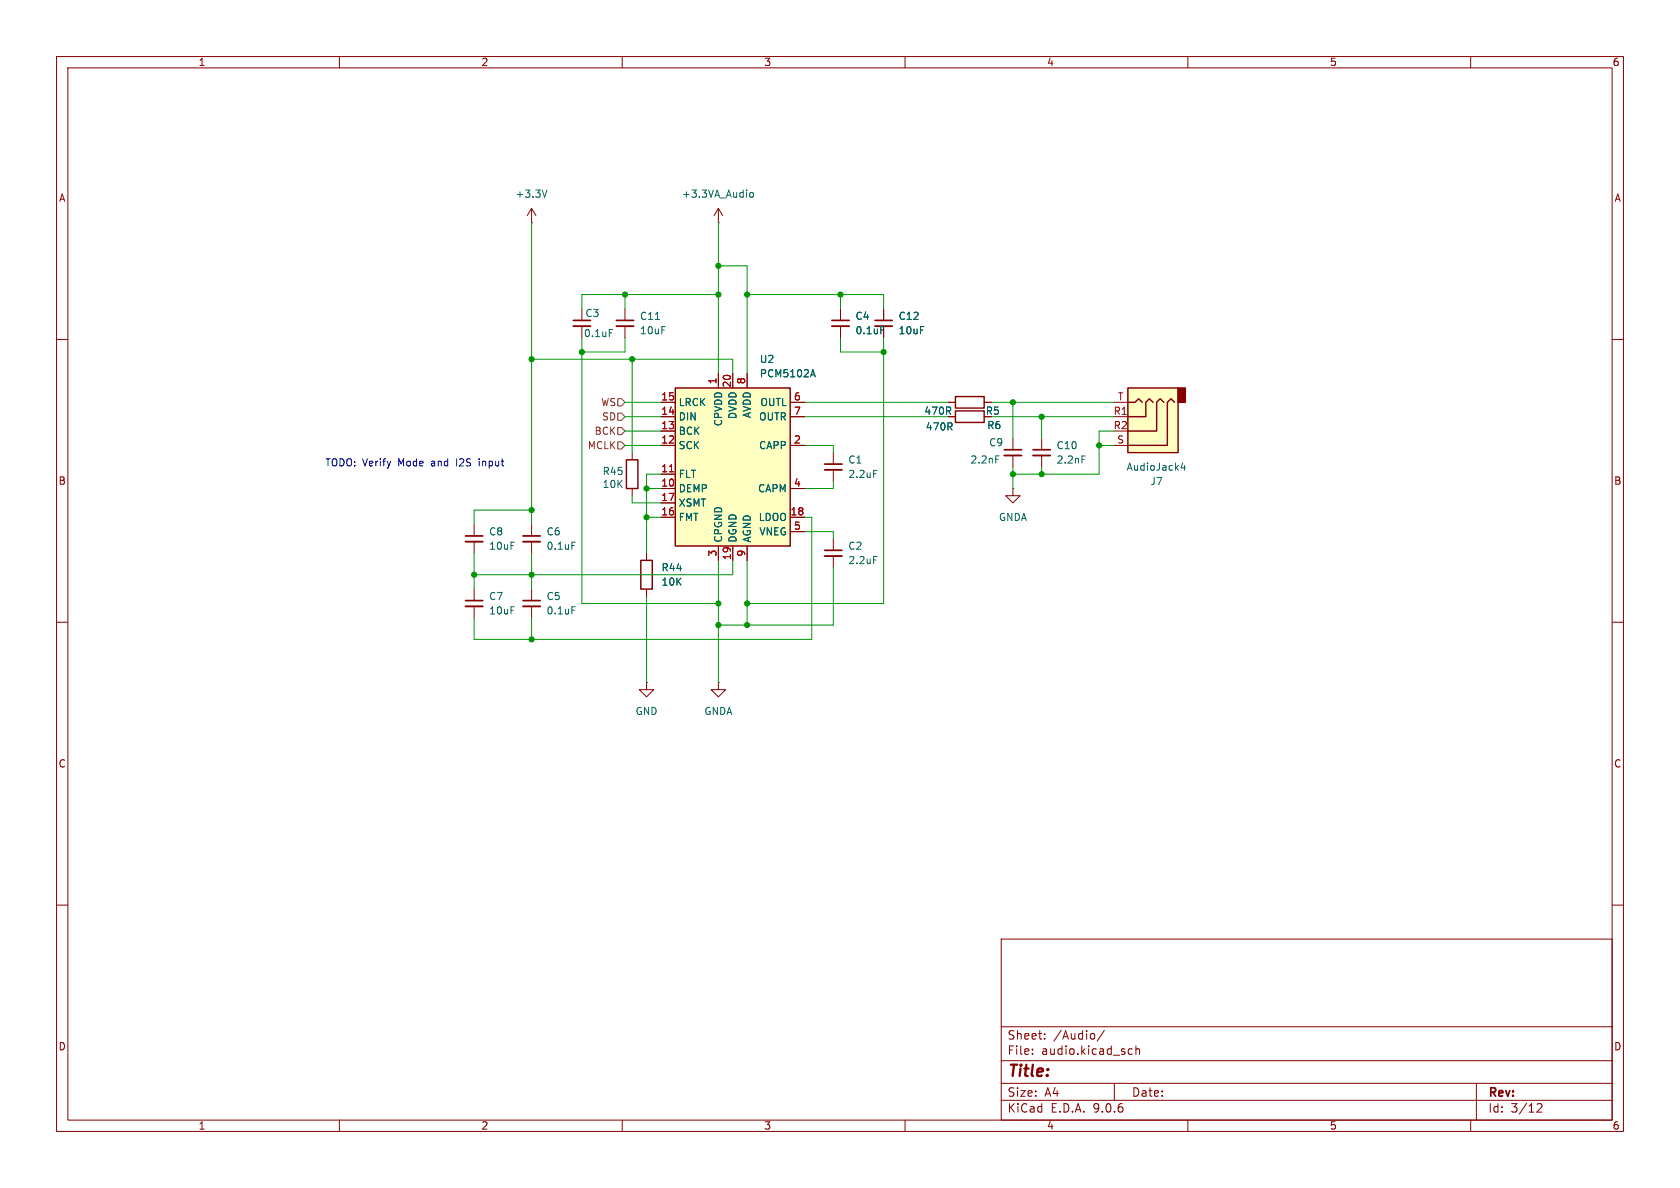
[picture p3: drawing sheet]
(kicad_sch
 (version 20250114)
 (generator "eeschema")
 (generator_version "9.0")
 (paper "A4")
 (lib_symbols
  (symbol "Audio:PCM5102A" (exclude_from_sim no) (in_bom yes) (on_board yes)
   (property "Reference" "U" (at -10.16 13.97 0) (effects (font (size 1.27 1.27)) (justify left)))
   (property "Value" "PCM5102A" (at 3.81 13.97 0) (effects (font (size 1.27 1.27)) (justify left)))
   (property "Footprint" "Package_SO:TSSOP-20_4.4x6.5mm_P0.65mm" (at 25.4 -16.51 0) (effects (font (size 1.27 1.27)) (hide yes)))
   (property "Datasheet" "https://www.ti.com/lit/ds/symlink/pcm5102a.pdf" (at 0 0 0) (effects (font (size 1.27 1.27)) (hide yes)))
   (property "Description" "2.1 VRMS, 112dB Audio Stereo DAC with PLL and 32-bit, 384kHz PCM Interface, TSSOP-20" (at 0 0 0) (effects (font (size 1.27 1.27)) (hide yes)))
   (symbol "PCM5102A_0_1"
    (rectangle (start -10.16 12.7) (end 10.16 -15.24) (stroke (width 0.254) (type default)) (fill (type background))))
   (symbol "PCM5102A_1_1"
    (pin input line (at -12.7 10.16 0) (length 2.54) (name "LRCK" (effects (font (size 1.27 1.27)))) (number "15" (effects (font (size 1.27 1.27)))))
    (pin input line (at -12.7 7.62 0) (length 2.54) (name "DIN" (effects (font (size 1.27 1.27)))) (number "14" (effects (font (size 1.27 1.27)))))
    (pin input line (at -12.7 5.08 0) (length 2.54) (name "BCK" (effects (font (size 1.27 1.27)))) (number "13" (effects (font (size 1.27 1.27)))))
    (pin input line (at -12.7 2.54 0) (length 2.54) (name "SCK" (effects (font (size 1.27 1.27)))) (number "12" (effects (font (size 1.27 1.27)))))
    (pin input line (at -12.7 -2.54 0) (length 2.54) (name "FLT" (effects (font (size 1.27 1.27)))) (number "11" (effects (font (size 1.27 1.27)))))
    (pin input line (at -12.7 -5.08 0) (length 2.54) (name "DEMP" (effects (font (size 1.27 1.27)))) (number "10" (effects (font (size 1.27 1.27)))))
    (pin input line (at -12.7 -7.62 0) (length 2.54) (name "XSMT" (effects (font (size 1.27 1.27)))) (number "17" (effects (font (size 1.27 1.27)))))
    (pin input line (at -12.7 -10.16 0) (length 2.54) (name "FMT" (effects (font (size 1.27 1.27)))) (number "16" (effects (font (size 1.27 1.27)))))
    (pin passive line (at -2.54 15.24 270) (length 2.54) (name "CPVDD" (effects (font (size 1.27 1.27)))) (number "1" (effects (font (size 1.27 1.27)))))
    (pin power_in line (at -2.54 -17.78 90) (length 2.54) (name "CPGND" (effects (font (size 1.27 1.27)))) (number "3" (effects (font (size 1.27 1.27)))))
    (pin power_in line (at 0 15.24 270) (length 2.54) (name "DVDD" (effects (font (size 1.27 1.27)))) (number "20" (effects (font (size 1.27 1.27)))))
    (pin power_in line (at 0 -17.78 90) (length 2.54) (name "DGND" (effects (font (size 1.27 1.27)))) (number "19" (effects (font (size 1.27 1.27)))))
    (pin power_in line (at 2.54 15.24 270) (length 2.54) (name "AVDD" (effects (font (size 1.27 1.27)))) (number "8" (effects (font (size 1.27 1.27)))))
    (pin power_in line (at 2.54 -17.78 90) (length 2.54) (name "AGND" (effects (font (size 1.27 1.27)))) (number "9" (effects (font (size 1.27 1.27)))))
    (pin output line (at 12.7 10.16 180) (length 2.54) (name "OUTL" (effects (font (size 1.27 1.27)))) (number "6" (effects (font (size 1.27 1.27)))))
    (pin output line (at 12.7 7.62 180) (length 2.54) (name "OUTR" (effects (font (size 1.27 1.27)))) (number "7" (effects (font (size 1.27 1.27)))))
    (pin passive line (at 12.7 2.54 180) (length 2.54) (name "CAPP" (effects (font (size 1.27 1.27)))) (number "2" (effects (font (size 1.27 1.27)))))
    (pin passive line (at 12.7 -5.08 180) (length 2.54) (name "CAPM" (effects (font (size 1.27 1.27)))) (number "4" (effects (font (size 1.27 1.27)))))
    (pin passive line (at 12.7 -10.16 180) (length 2.54) (name "LDOO" (effects (font (size 1.27 1.27)))) (number "18" (effects (font (size 1.27 1.27)))))
    (pin passive line (at 12.7 -12.7 180) (length 2.54) (name "VNEG" (effects (font (size 1.27 1.27)))) (number "5" (effects (font (size 1.27 1.27))))))
   (embedded_fonts no))
  (symbol "Connector_Audio:AudioJack4" (exclude_from_sim no) (in_bom yes) (on_board yes)
   (property "Reference" "J" (at 0 8.89 0) (effects (font (size 1.27 1.27))))
   (property "Value" "AudioJack4" (at 0 6.35 0) (effects (font (size 1.27 1.27))))
   (property "Footprint" "" (at 0 0 0) (effects (font (size 1.27 1.27)) (hide yes)))
   (property "Datasheet" "~" (at 0 0 0) (effects (font (size 1.27 1.27)) (hide yes)))
   (property "Description" "Audio Jack, 4 Poles (TRRS)" (at 0 0 0) (effects (font (size 1.27 1.27)) (hide yes)))
   (symbol "AudioJack4_0_1"
    (rectangle (start -6.35 -5.08) (end -7.62 -7.62) (stroke (width 0.254) (type default)) (fill (type outline)))
    (polyline (pts (xy -5.715 -5.08) (xy -5.08 -5.715) (xy -4.445 -5.08) (xy -4.445 2.54) (xy 2.54 2.54)) (stroke (width 0.254) (type default)) (fill (type none)))
    (polyline (pts (xy -1.905 -5.08) (xy -1.27 -5.715) (xy -0.635 -5.08) (xy -0.635 -2.54) (xy 2.54 -2.54)) (stroke (width 0.254) (type default)) (fill (type none)))
    (polyline (pts (xy 0 -5.08) (xy 0.635 -5.715) (xy 1.27 -5.08) (xy 2.54 -5.08)) (stroke (width 0.254) (type default)) (fill (type none)))
    (rectangle (start 2.54 3.81) (end -6.35 -7.62) (stroke (width 0.254) (type default)) (fill (type background)))
    (polyline (pts (xy 2.54 0) (xy -2.54 0) (xy -2.54 -5.08) (xy -3.175 -5.715) (xy -3.81 -5.08)) (stroke (width 0.254) (type default)) (fill (type none))))
   (symbol "AudioJack4_1_1"
    (pin passive line (at 5.08 2.54 180) (length 2.54) (name "~" (effects (font (size 1.27 1.27)))) (number "S" (effects (font (size 1.27 1.27)))))
    (pin passive line (at 5.08 0 180) (length 2.54) (name "~" (effects (font (size 1.27 1.27)))) (number "R2" (effects (font (size 1.27 1.27)))))
    (pin passive line (at 5.08 -2.54 180) (length 2.54) (name "~" (effects (font (size 1.27 1.27)))) (number "R1" (effects (font (size 1.27 1.27)))))
    (pin passive line (at 5.08 -5.08 180) (length 2.54) (name "~" (effects (font (size 1.27 1.27)))) (number "T" (effects (font (size 1.27 1.27))))))
   (embedded_fonts no))
  (symbol "Device:C_Small"
   (pin_numbers (hide yes))
   (pin_names
    (offset 0.254) (hide yes)) (exclude_from_sim no) (in_bom yes) (on_board yes)
   (property "Reference" "C" (at 0.254 1.778 0) (effects (font (size 1.27 1.27)) (justify left)))
   (property "Value" "C_Small" (at 0.254 -2.032 0) (effects (font (size 1.27 1.27)) (justify left)))
   (property "Footprint" "" (at 0 0 0) (effects (font (size 1.27 1.27)) (hide yes)))
   (property "Datasheet" "~" (at 0 0 0) (effects (font (size 1.27 1.27)) (hide yes)))
   (property "Description" "Unpolarized capacitor, small symbol" (at 0 0 0) (effects (font (size 1.27 1.27)) (hide yes)))
   (symbol "C_Small_0_1"
    (polyline (pts (xy -1.524 0.508) (xy 1.524 0.508)) (stroke (width 0.3048) (type default)) (fill (type none)))
    (polyline (pts (xy -1.524 -0.508) (xy 1.524 -0.508)) (stroke (width 0.3302) (type default)) (fill (type none))))
   (symbol "C_Small_1_1"
    (pin passive line (at 0 2.54 270) (length 2.032) (name "~" (effects (font (size 1.27 1.27)))) (number "1" (effects (font (size 1.27 1.27)))))
    (pin passive line (at 0 -2.54 90) (length 2.032) (name "~" (effects (font (size 1.27 1.27)))) (number "2" (effects (font (size 1.27 1.27))))))
   (embedded_fonts no))
  (symbol "Device:R"
   (pin_numbers (hide yes))
   (pin_names
    (offset 0)) (exclude_from_sim no) (in_bom yes) (on_board yes)
   (property "Reference" "R" (at 2.032 0 90) (effects (font (size 1.27 1.27))))
   (property "Value" "R" (at 0 0 90) (effects (font (size 1.27 1.27))))
   (property "Footprint" "" (at -1.778 0 90) (effects (font (size 1.27 1.27)) (hide yes)))
   (property "Datasheet" "~" (at 0 0 0) (effects (font (size 1.27 1.27)) (hide yes)))
   (property "Description" "Resistor" (at 0 0 0) (effects (font (size 1.27 1.27)) (hide yes)))
   (symbol "R_0_1"
    (rectangle (start -1.016 -2.54) (end 1.016 2.54) (stroke (width 0.254) (type default)) (fill (type none))))
   (symbol "R_1_1"
    (pin passive line (at 0 3.81 270) (length 1.27) (name "~" (effects (font (size 1.27 1.27)))) (number "1" (effects (font (size 1.27 1.27)))))
    (pin passive line (at 0 -3.81 90) (length 1.27) (name "~" (effects (font (size 1.27 1.27)))) (number "2" (effects (font (size 1.27 1.27))))))
   (embedded_fonts no))
  (symbol "power:+3.3V"
   (power)
   (pin_numbers (hide yes))
   (pin_names
    (offset 0) (hide yes)) (exclude_from_sim no) (in_bom yes) (on_board yes)
   (property "Reference" "#PWR" (at 0 -3.81 0) (effects (font (size 1.27 1.27)) (hide yes)))
   (property "Value" "+3.3V" (at 0 3.556 0) (effects (font (size 1.27 1.27))))
   (property "Footprint" "" (at 0 0 0) (effects (font (size 1.27 1.27)) (hide yes)))
   (property "Datasheet" "" (at 0 0 0) (effects (font (size 1.27 1.27)) (hide yes)))
   (property "Description" "Power symbol creates a global label with name \"+3.3V\"" (at 0 0 0) (effects (font (size 1.27 1.27)) (hide yes)))
   (symbol "+3.3V_0_1"
    (polyline (pts (xy -0.762 1.27) (xy 0 2.54)) (stroke (width 0) (type default)) (fill (type none)))
    (polyline (pts (xy 0 2.54) (xy 0.762 1.27)) (stroke (width 0) (type default)) (fill (type none)))
    (polyline (pts (xy 0 0) (xy 0 2.54)) (stroke (width 0) (type default)) (fill (type none))))
   (symbol "+3.3V_1_1"
    (pin power_in line (at 0 0 90) (length 0) (name "~" (effects (font (size 1.27 1.27)))) (number "1" (effects (font (size 1.27 1.27))))))
   (embedded_fonts no))
  (symbol "power:+3.3VA"
   (power)
   (pin_numbers (hide yes))
   (pin_names
    (offset 0) (hide yes)) (exclude_from_sim no) (in_bom yes) (on_board yes)
   (property "Reference" "#PWR" (at 0 -3.81 0) (effects (font (size 1.27 1.27)) (hide yes)))
   (property "Value" "+3.3VA" (at 0 3.556 0) (effects (font (size 1.27 1.27))))
   (property "Footprint" "" (at 0 0 0) (effects (font (size 1.27 1.27)) (hide yes)))
   (property "Datasheet" "" (at 0 0 0) (effects (font (size 1.27 1.27)) (hide yes)))
   (property "Description" "Power symbol creates a global label with name \"+3.3VA\"" (at 0 0 0) (effects (font (size 1.27 1.27)) (hide yes)))
   (symbol "+3.3VA_0_1"
    (polyline (pts (xy -0.762 1.27) (xy 0 2.54)) (stroke (width 0) (type default)) (fill (type none)))
    (polyline (pts (xy 0 2.54) (xy 0.762 1.27)) (stroke (width 0) (type default)) (fill (type none)))
    (polyline (pts (xy 0 0) (xy 0 2.54)) (stroke (width 0) (type default)) (fill (type none))))
   (symbol "+3.3VA_1_1"
    (pin power_in line (at 0 0 90) (length 0) (name "~" (effects (font (size 1.27 1.27)))) (number "1" (effects (font (size 1.27 1.27))))))
   (embedded_fonts no))
  (symbol "power:GND"
   (power)
   (pin_numbers (hide yes))
   (pin_names
    (offset 0) (hide yes)) (exclude_from_sim no) (in_bom yes) (on_board yes)
   (property "Reference" "#PWR" (at 0 -6.35 0) (effects (font (size 1.27 1.27)) (hide yes)))
   (property "Value" "GND" (at 0 -3.81 0) (effects (font (size 1.27 1.27))))
   (property "Footprint" "" (at 0 0 0) (effects (font (size 1.27 1.27)) (hide yes)))
   (property "Datasheet" "" (at 0 0 0) (effects (font (size 1.27 1.27)) (hide yes)))
   (property "Description" "Power symbol creates a global label with name \"GND\" , ground" (at 0 0 0) (effects (font (size 1.27 1.27)) (hide yes)))
   (symbol "GND_0_1"
    (polyline (pts (xy 0 0) (xy 0 -1.27) (xy 1.27 -1.27) (xy 0 -2.54) (xy -1.27 -1.27) (xy 0 -1.27)) (stroke (width 0) (type default)) (fill (type none))))
   (symbol "GND_1_1"
    (pin power_in line (at 0 0 270) (length 0) (name "~" (effects (font (size 1.27 1.27)))) (number "1" (effects (font (size 1.27 1.27))))))
   (embedded_fonts no))
  (symbol "power:GNDA"
   (power)
   (pin_numbers (hide yes))
   (pin_names
    (offset 0) (hide yes)) (exclude_from_sim no) (in_bom yes) (on_board yes)
   (property "Reference" "#PWR" (at 0 -6.35 0) (effects (font (size 1.27 1.27)) (hide yes)))
   (property "Value" "GNDA" (at 0 -3.81 0) (effects (font (size 1.27 1.27))))
   (property "Footprint" "" (at 0 0 0) (effects (font (size 1.27 1.27)) (hide yes)))
   (property "Datasheet" "" (at 0 0 0) (effects (font (size 1.27 1.27)) (hide yes)))
   (property "Description" "Power symbol creates a global label with name \"GNDA\" , analog ground" (at 0 0 0) (effects (font (size 1.27 1.27)) (hide yes)))
   (symbol "GNDA_0_1"
    (polyline (pts (xy 0 0) (xy 0 -1.27) (xy 1.27 -1.27) (xy 0 -2.54) (xy -1.27 -1.27) (xy 0 -1.27)) (stroke (width 0) (type default)) (fill (type none))))
   (symbol "GNDA_1_1"
    (pin power_in line (at 0 0 270) (length 0) (name "~" (effects (font (size 1.27 1.27)))) (number "1" (effects (font (size 1.27 1.27))))))
   (embedded_fonts no)))
 (text "TODO: Verify Mode and I2S input"
  (exclude_from_sim no)
  (at 57.404 82.042 0)
  (effects (font (size 1.27 1.27)) (justify left)))
 (junction
  (at 114.3 86.36)
  (diameter 0)
  (color 0 0 0 0))
 (junction
  (at 127 110.49)
  (diameter 0)
  (color 0 0 0 0))
 (junction
  (at 179.07 71.12)
  (diameter 0)
  (color 0 0 0 0))
 (junction
  (at 156.21 62.23)
  (diameter 0)
  (color 0 0 0 0))
 (junction
  (at 93.98 113.03)
  (diameter 0)
  (color 0 0 0 0))
 (junction
  (at 111.76 63.5)
  (diameter 0)
  (color 0 0 0 0))
 (junction
  (at 194.31 78.74)
  (diameter 0)
  (color 0 0 0 0))
 (junction
  (at 83.82 101.6)
  (diameter 0)
  (color 0 0 0 0))
 (junction
  (at 184.15 73.66)
  (diameter 0)
  (color 0 0 0 0))
 (junction
  (at 148.59 52.07)
  (diameter 0)
  (color 0 0 0 0))
 (junction
  (at 132.08 106.68)
  (diameter 0)
  (color 0 0 0 0))
 (junction
  (at 127 52.07)
  (diameter 0)
  (color 0 0 0 0))
 (junction
  (at 102.87 62.23)
  (diameter 0)
  (color 0 0 0 0))
 (junction
  (at 93.98 63.5)
  (diameter 0)
  (color 0 0 0 0))
 (junction
  (at 184.15 83.82)
  (diameter 0)
  (color 0 0 0 0))
 (junction
  (at 179.07 83.82)
  (diameter 0)
  (color 0 0 0 0))
 (junction
  (at 93.98 101.6)
  (diameter 0)
  (color 0 0 0 0))
 (junction
  (at 132.08 110.49)
  (diameter 0)
  (color 0 0 0 0))
 (junction
  (at 127 106.68)
  (diameter 0)
  (color 0 0 0 0))
 (junction
  (at 114.3 91.44)
  (diameter 0)
  (color 0 0 0 0))
 (junction
  (at 127 46.99)
  (diameter 0)
  (color 0 0 0 0))
 (junction
  (at 132.08 52.07)
  (diameter 0)
  (color 0 0 0 0))
 (junction
  (at 93.98 90.17)
  (diameter 0)
  (color 0 0 0 0))
 (junction
  (at 110.49 52.07)
  (diameter 0)
  (color 0 0 0 0))
 (wire
  (pts (xy 129.54 99.06) (xy 129.54 101.6))
  (stroke (width 0) (type default)))
 (wire
  (pts (xy 93.98 90.17) (xy 93.98 92.71))
  (stroke (width 0) (type default)))
 (wire
  (pts (xy 127 110.49) (xy 127 106.68))
  (stroke (width 0) (type default)))
 (wire
  (pts (xy 142.24 73.66) (xy 167.64 73.66))
  (stroke (width 0) (type default)))
 (wire
  (pts (xy 129.54 63.5) (xy 111.76 63.5))
  (stroke (width 0) (type default)))
 (wire
  (pts (xy 110.49 52.07) (xy 127 52.07))
  (stroke (width 0) (type default)))
 (wire
  (pts (xy 142.24 91.44) (xy 143.51 91.44))
  (stroke (width 0) (type default)))
 (wire
  (pts (xy 156.21 52.07) (xy 156.21 54.61))
  (stroke (width 0) (type default)))
 (wire
  (pts (xy 156.21 62.23) (xy 156.21 106.68))
  (stroke (width 0) (type default)))
 (wire
  (pts (xy 110.49 78.74) (xy 116.84 78.74))
  (stroke (width 0) (type default)))
 (wire
  (pts (xy 114.3 91.44) (xy 116.84 91.44))
  (stroke (width 0) (type default)))
 (wire
  (pts (xy 175.26 73.66) (xy 184.15 73.66))
  (stroke (width 0) (type default)))
 (wire
  (pts (xy 93.98 39.37) (xy 93.98 63.5))
  (stroke (width 0) (type default)))
 (wire
  (pts (xy 110.49 76.2) (xy 116.84 76.2))
  (stroke (width 0) (type default)))
 (wire
  (pts (xy 147.32 110.49) (xy 132.08 110.49))
  (stroke (width 0) (type default)))
 (wire
  (pts (xy 102.87 106.68) (xy 127 106.68))
  (stroke (width 0) (type default)))
 (wire
  (pts (xy 127 46.99) (xy 127 52.07))
  (stroke (width 0) (type default)))
 (wire
  (pts (xy 110.49 73.66) (xy 116.84 73.66))
  (stroke (width 0) (type default)))
 (wire
  (pts (xy 127 110.49) (xy 132.08 110.49))
  (stroke (width 0) (type default)))
 (wire
  (pts (xy 132.08 52.07) (xy 148.59 52.07))
  (stroke (width 0) (type default)))
 (wire
  (pts (xy 102.87 52.07) (xy 110.49 52.07))
  (stroke (width 0) (type default)))
 (wire
  (pts (xy 184.15 83.82) (xy 194.31 83.82))
  (stroke (width 0) (type default)))
 (wire
  (pts (xy 127 39.37) (xy 127 46.99))
  (stroke (width 0) (type default)))
 (wire
  (pts (xy 110.49 59.69) (xy 110.49 62.23))
  (stroke (width 0) (type default)))
 (wire
  (pts (xy 147.32 100.33) (xy 147.32 110.49))
  (stroke (width 0) (type default)))
 (wire
  (pts (xy 114.3 86.36) (xy 114.3 91.44))
  (stroke (width 0) (type default)))
 (wire
  (pts (xy 114.3 91.44) (xy 114.3 97.79))
  (stroke (width 0) (type default)))
 (wire
  (pts (xy 127 110.49) (xy 127 120.65))
  (stroke (width 0) (type default)))
 (wire
  (pts (xy 116.84 83.82) (xy 114.3 83.82))
  (stroke (width 0) (type default)))
 (wire
  (pts (xy 93.98 109.22) (xy 93.98 113.03))
  (stroke (width 0) (type default)))
 (wire
  (pts (xy 111.76 63.5) (xy 93.98 63.5))
  (stroke (width 0) (type default)))
 (wire
  (pts (xy 93.98 113.03) (xy 83.82 113.03))
  (stroke (width 0) (type default)))
 (wire
  (pts (xy 142.24 71.12) (xy 167.64 71.12))
  (stroke (width 0) (type default)))
 (wire
  (pts (xy 184.15 82.55) (xy 184.15 83.82))
  (stroke (width 0) (type default)))
 (wire
  (pts (xy 184.15 73.66) (xy 196.85 73.66))
  (stroke (width 0) (type default)))
 (wire
  (pts (xy 129.54 66.04) (xy 129.54 63.5))
  (stroke (width 0) (type default)))
 (wire
  (pts (xy 175.26 71.12) (xy 179.07 71.12))
  (stroke (width 0) (type default)))
 (wire
  (pts (xy 127 99.06) (xy 127 106.68))
  (stroke (width 0) (type default)))
 (wire
  (pts (xy 148.59 52.07) (xy 156.21 52.07))
  (stroke (width 0) (type default)))
 (wire
  (pts (xy 147.32 85.09) (xy 147.32 86.36))
  (stroke (width 0) (type default)))
 (wire
  (pts (xy 148.59 52.07) (xy 148.59 54.61))
  (stroke (width 0) (type default)))
 (wire
  (pts (xy 132.08 52.07) (xy 132.08 66.04))
  (stroke (width 0) (type default)))
 (wire
  (pts (xy 102.87 62.23) (xy 110.49 62.23))
  (stroke (width 0) (type default)))
 (wire
  (pts (xy 179.07 71.12) (xy 179.07 77.47))
  (stroke (width 0) (type default)))
 (wire
  (pts (xy 83.82 92.71) (xy 83.82 90.17))
  (stroke (width 0) (type default)))
 (wire
  (pts (xy 114.3 105.41) (xy 114.3 120.65))
  (stroke (width 0) (type default)))
 (wire
  (pts (xy 184.15 73.66) (xy 184.15 77.47))
  (stroke (width 0) (type default)))
 (wire
  (pts (xy 143.51 113.03) (xy 93.98 113.03))
  (stroke (width 0) (type default)))
 (wire
  (pts (xy 93.98 97.79) (xy 93.98 101.6))
  (stroke (width 0) (type default)))
 (wire
  (pts (xy 102.87 59.69) (xy 102.87 62.23))
  (stroke (width 0) (type default)))
 (wire
  (pts (xy 194.31 76.2) (xy 194.31 78.74))
  (stroke (width 0) (type default)))
 (wire
  (pts (xy 114.3 83.82) (xy 114.3 86.36))
  (stroke (width 0) (type default)))
 (wire
  (pts (xy 110.49 71.12) (xy 116.84 71.12))
  (stroke (width 0) (type default)))
 (wire
  (pts (xy 102.87 54.61) (xy 102.87 52.07))
  (stroke (width 0) (type default)))
 (wire
  (pts (xy 142.24 93.98) (xy 147.32 93.98))
  (stroke (width 0) (type default)))
 (wire
  (pts (xy 196.85 76.2) (xy 194.31 76.2))
  (stroke (width 0) (type default)))
 (wire
  (pts (xy 179.07 83.82) (xy 184.15 83.82))
  (stroke (width 0) (type default)))
 (wire
  (pts (xy 179.07 83.82) (xy 179.07 86.36))
  (stroke (width 0) (type default)))
 (wire
  (pts (xy 194.31 78.74) (xy 194.31 83.82))
  (stroke (width 0) (type default)))
 (wire
  (pts (xy 132.08 46.99) (xy 132.08 52.07))
  (stroke (width 0) (type default)))
 (wire
  (pts (xy 142.24 78.74) (xy 147.32 78.74))
  (stroke (width 0) (type default)))
 (wire
  (pts (xy 132.08 46.99) (xy 127 46.99))
  (stroke (width 0) (type default)))
 (wire
  (pts (xy 93.98 101.6) (xy 129.54 101.6))
  (stroke (width 0) (type default)))
 (wire
  (pts (xy 93.98 63.5) (xy 93.98 90.17))
  (stroke (width 0) (type default)))
 (wire
  (pts (xy 132.08 99.06) (xy 132.08 106.68))
  (stroke (width 0) (type default)))
 (wire
  (pts (xy 111.76 88.9) (xy 116.84 88.9))
  (stroke (width 0) (type default)))
 (wire
  (pts (xy 116.84 86.36) (xy 114.3 86.36))
  (stroke (width 0) (type default)))
 (wire
  (pts (xy 147.32 78.74) (xy 147.32 80.01))
  (stroke (width 0) (type default)))
 (wire
  (pts (xy 111.76 87.63) (xy 111.76 88.9))
  (stroke (width 0) (type default)))
 (wire
  (pts (xy 148.59 59.69) (xy 148.59 62.23))
  (stroke (width 0) (type default)))
 (wire
  (pts (xy 179.07 71.12) (xy 196.85 71.12))
  (stroke (width 0) (type default)))
 (wire
  (pts (xy 127 52.07) (xy 127 66.04))
  (stroke (width 0) (type default)))
 (wire
  (pts (xy 93.98 101.6) (xy 83.82 101.6))
  (stroke (width 0) (type default)))
 (wire
  (pts (xy 83.82 97.79) (xy 83.82 101.6))
  (stroke (width 0) (type default)))
 (wire
  (pts (xy 179.07 82.55) (xy 179.07 83.82))
  (stroke (width 0) (type default)))
 (wire
  (pts (xy 132.08 110.49) (xy 132.08 106.68))
  (stroke (width 0) (type default)))
 (wire
  (pts (xy 132.08 106.68) (xy 156.21 106.68))
  (stroke (width 0) (type default)))
 (wire
  (pts (xy 110.49 52.07) (xy 110.49 54.61))
  (stroke (width 0) (type default)))
 (wire
  (pts (xy 156.21 62.23) (xy 156.21 59.69))
  (stroke (width 0) (type default)))
 (wire
  (pts (xy 83.82 113.03) (xy 83.82 109.22))
  (stroke (width 0) (type default)))
 (wire
  (pts (xy 111.76 63.5) (xy 111.76 80.01))
  (stroke (width 0) (type default)))
 (wire
  (pts (xy 194.31 78.74) (xy 196.85 78.74))
  (stroke (width 0) (type default)))
 (wire
  (pts (xy 147.32 86.36) (xy 142.24 86.36))
  (stroke (width 0) (type default)))
 (wire
  (pts (xy 83.82 101.6) (xy 83.82 104.14))
  (stroke (width 0) (type default)))
 (wire
  (pts (xy 148.59 62.23) (xy 156.21 62.23))
  (stroke (width 0) (type default)))
 (wire
  (pts (xy 143.51 91.44) (xy 143.51 113.03))
  (stroke (width 0) (type default)))
 (wire
  (pts (xy 83.82 90.17) (xy 93.98 90.17))
  (stroke (width 0) (type default)))
 (wire
  (pts (xy 93.98 101.6) (xy 93.98 104.14))
  (stroke (width 0) (type default)))
 (wire
  (pts (xy 102.87 62.23) (xy 102.87 106.68))
  (stroke (width 0) (type default)))
 (wire
  (pts (xy 147.32 93.98) (xy 147.32 95.25))
  (stroke (width 0) (type default)))
 (hierarchical_label "BCK"
  (shape input)
  (at 110.49 76.2 180)
  (effects (font (size 1.27 1.27)) (justify right)))
 (hierarchical_label "WS"
  (shape input)
  (at 110.49 71.12 180)
  (effects (font (size 1.27 1.27)) (justify right)))
 (hierarchical_label "SD"
  (shape input)
  (at 110.49 73.66 180)
  (effects (font (size 1.27 1.27)) (justify right)))
 (hierarchical_label "MCLK"
  (shape input)
  (at 110.49 78.74 180)
  (effects (font (size 1.27 1.27)) (justify right)))
 (symbol
  (lib_id "Device:C_Small")
  (at 102.87 57.15 0)
  (unit 1)
  (exclude_from_sim no)
  (in_bom yes)
  (on_board yes)
  (dnp no)
  (property "Reference" "C3" (at 103.378 55.372 0) (effects (font (size 1.27 1.27)) (justify left)))
  (property "Value" "0.1uF" (at 103.124 58.928 0) (effects (font (size 1.27 1.27)) (justify left)))
  (property "Footprint" "Capacitor_SMD:C_0603_1608Metric_Pad1.08x0.95mm_HandSolder" (at 102.87 57.15 0) (effects (font (size 1.27 1.27)) (hide yes)))
  (property "Datasheet" "~" (at 102.87 57.15 0) (effects (font (size 1.27 1.27)) (hide yes)))
  (property "Description" "Unpolarized capacitor, small symbol" (at 102.87 57.15 0) (effects (font (size 1.27 1.27)) (hide yes)))
  (pin "2")
  (pin "1"))
 (symbol
  (lib_id "Device:C_Small")
  (at 179.07 80.01 0)
  (unit 1)
  (exclude_from_sim no)
  (in_bom yes)
  (on_board yes)
  (dnp no)
  (property "Reference" "C9" (at 174.752 78.232 0) (effects (font (size 1.27 1.27)) (justify left)))
  (property "Value" "2.2nF" (at 171.45 81.28 0) (effects (font (size 1.27 1.27)) (justify left)))
  (property "Footprint" "Capacitor_SMD:C_0603_1608Metric_Pad1.08x0.95mm_HandSolder" (at 179.07 80.01 0) (effects (font (size 1.27 1.27)) (hide yes)))
  (property "Datasheet" "~" (at 179.07 80.01 0) (effects (font (size 1.27 1.27)) (hide yes)))
  (property "Description" "Unpolarized capacitor, small symbol" (at 179.07 80.01 0) (effects (font (size 1.27 1.27)) (hide yes)))
  (pin "2")
  (pin "1"))
 (symbol
  (lib_id "Device:R")
  (at 171.45 71.12 90)
  (unit 1)
  (exclude_from_sim no)
  (in_bom yes)
  (on_board yes)
  (dnp no)
  (property "Reference" "R5" (at 175.514 72.644 90) (effects (font (size 1.27 1.27))))
  (property "Value" "470R" (at 165.862 72.644 90) (effects (font (size 1.27 1.27))))
  (property "Footprint" "Resistor_SMD:R_0603_1608Metric_Pad0.98x0.95mm_HandSolder" (at 171.45 72.898 90) (effects (font (size 1.27 1.27)) (hide yes)))
  (property "Datasheet" "~" (at 171.45 71.12 0) (effects (font (size 1.27 1.27)) (hide yes)))
  (property "Description" "Resistor" (at 171.45 71.12 0) (effects (font (size 1.27 1.27)) (hide yes)))
  (pin "2")
  (pin "1"))
 (symbol
  (lib_id "Device:R")
  (at 111.76 83.82 0)
  (unit 1)
  (exclude_from_sim no)
  (in_bom yes)
  (on_board yes)
  (dnp no)
  (property "Reference" "R45" (at 106.426 83.312 0) (effects (font (size 1.27 1.27)) (justify left)))
  (property "Value" "10K" (at 106.426 85.598 0) (effects (font (size 1.27 1.27)) (justify left)))
  (property "Footprint" "Resistor_SMD:R_0603_1608Metric_Pad0.98x0.95mm_HandSolder" (at 109.982 83.82 90) (effects (font (size 1.27 1.27)) (hide yes)))
  (property "Datasheet" "~" (at 111.76 83.82 0) (effects (font (size 1.27 1.27)) (hide yes)))
  (property "Description" "Resistor" (at 111.76 83.82 0) (effects (font (size 1.27 1.27)) (hide yes)))
  (pin "2")
  (pin "1"))
 (symbol
  (lib_id "Audio:PCM5102A")
  (at 129.54 81.28 0)
  (unit 1)
  (exclude_from_sim no)
  (in_bom yes)
  (on_board yes)
  (dnp no)
  (fields_autoplaced yes)
  (property "Reference" "U2" (at 134.2233 63.5 0) (effects (font (size 1.27 1.27)) (justify left)))
  (property "Value" "PCM5102A" (at 134.2233 66.04 0) (effects (font (size 1.27 1.27)) (justify left)))
  (property "Footprint" "Package_SO:TSSOP-20_4.4x6.5mm_P0.65mm" (at 154.94 97.79 0) (effects (font (size 1.27 1.27)) (hide yes)))
  (property "Datasheet" "https://www.ti.com/lit/ds/symlink/pcm5102a.pdf" (at 129.54 81.28 0) (effects (font (size 1.27 1.27)) (hide yes)))
  (property "Description" "2.1 VRMS, 112dB Audio Stereo DAC with PLL and 32-bit, 384kHz PCM Interface, TSSOP-20" (at 129.54 81.28 0) (effects (font (size 1.27 1.27)) (hide yes)))
  (pin "9")
  (pin "1")
  (pin "12")
  (pin "10")
  (pin "17")
  (pin "13")
  (pin "2")
  (pin "15")
  (pin "16")
  (pin "8")
  (pin "6")
  (pin "19")
  (pin "5")
  (pin "11")
  (pin "3")
  (pin "7")
  (pin "18")
  (pin "14")
  (pin "20")
  (pin "4"))
 (symbol
  (lib_id "Device:C_Small")
  (at 156.21 57.15 0)
  (unit 1)
  (exclude_from_sim no)
  (in_bom yes)
  (on_board yes)
  (dnp no)
  (fields_autoplaced yes)
  (property "Reference" "C12" (at 158.75 55.8862 0) (effects (font (size 1.27 1.27)) (justify left)))
  (property "Value" "10uF" (at 158.75 58.4262 0) (effects (font (size 1.27 1.27)) (justify left)))
  (property "Footprint" "Capacitor_SMD:C_0603_1608Metric_Pad1.08x0.95mm_HandSolder" (at 156.21 57.15 0) (effects (font (size 1.27 1.27)) (hide yes)))
  (property "Datasheet" "~" (at 156.21 57.15 0) (effects (font (size 1.27 1.27)) (hide yes)))
  (property "Description" "Unpolarized capacitor, small symbol" (at 156.21 57.15 0) (effects (font (size 1.27 1.27)) (hide yes)))
  (pin "2")
  (pin "1"))
 (symbol
  (lib_id "power:GND")
  (at 114.3 120.65 0)
  (unit 1)
  (exclude_from_sim no)
  (in_bom yes)
  (on_board yes)
  (dnp no)
  (property "Reference" "#PWR03" (at 114.3 127 0) (effects (font (size 1.27 1.27)) (hide yes)))
  (property "Value" "GND" (at 114.3 125.73 0) (effects (font (size 1.27 1.27))))
  (property "Footprint" "" (at 114.3 120.65 0) (effects (font (size 1.27 1.27)) (hide yes)))
  (property "Datasheet" "" (at 114.3 120.65 0) (effects (font (size 1.27 1.27)) (hide yes)))
  (property "Description" "Power symbol creates a global label with name \"GND\" , ground" (at 114.3 120.65 0) (effects (font (size 1.27 1.27)) (hide yes)))
  (pin "1"))
 (symbol
  (lib_id "Device:C_Small")
  (at 147.32 97.79 0)
  (unit 1)
  (exclude_from_sim no)
  (in_bom yes)
  (on_board yes)
  (dnp no)
  (fields_autoplaced yes)
  (property "Reference" "C2" (at 149.86 96.5262 0) (effects (font (size 1.27 1.27)) (justify left)))
  (property "Value" "2.2uF" (at 149.86 99.0662 0) (effects (font (size 1.27 1.27)) (justify left)))
  (property "Footprint" "Capacitor_SMD:C_0603_1608Metric_Pad1.08x0.95mm_HandSolder" (at 147.32 97.79 0) (effects (font (size 1.27 1.27)) (hide yes)))
  (property "Datasheet" "~" (at 147.32 97.79 0) (effects (font (size 1.27 1.27)) (hide yes)))
  (property "Description" "Unpolarized capacitor, small symbol" (at 147.32 97.79 0) (effects (font (size 1.27 1.27)) (hide yes)))
  (pin "2")
  (pin "1"))
 (symbol
  (lib_id "power:+3.3VA")
  (at 127 39.37 0)
  (unit 1)
  (exclude_from_sim no)
  (in_bom yes)
  (on_board yes)
  (dnp no)
  (fields_autoplaced yes)
  (property "Reference" "#PWR010" (at 127 43.18 0) (effects (font (size 1.27 1.27)) (hide yes)))
  (property "Value" "+3.3VA_Audio" (at 127 34.29 0) (effects (font (size 1.27 1.27))))
  (property "Footprint" "" (at 127 39.37 0) (effects (font (size 1.27 1.27)) (hide yes)))
  (property "Datasheet" "" (at 127 39.37 0) (effects (font (size 1.27 1.27)) (hide yes)))
  (property "Description" "Power symbol creates a global label with name \"+3.3VA\"" (at 127 39.37 0) (effects (font (size 1.27 1.27)) (hide yes)))
  (pin "1"))
 (symbol
  (lib_id "Device:C_Small")
  (at 184.15 80.01 0)
  (unit 1)
  (exclude_from_sim no)
  (in_bom yes)
  (on_board yes)
  (dnp no)
  (fields_autoplaced yes)
  (property "Reference" "C10" (at 186.69 78.7462 0) (effects (font (size 1.27 1.27)) (justify left)))
  (property "Value" "2.2nF" (at 186.69 81.2862 0) (effects (font (size 1.27 1.27)) (justify left)))
  (property "Footprint" "Capacitor_SMD:C_0603_1608Metric_Pad1.08x0.95mm_HandSolder" (at 184.15 80.01 0) (effects (font (size 1.27 1.27)) (hide yes)))
  (property "Datasheet" "~" (at 184.15 80.01 0) (effects (font (size 1.27 1.27)) (hide yes)))
  (property "Description" "Unpolarized capacitor, small symbol" (at 184.15 80.01 0) (effects (font (size 1.27 1.27)) (hide yes)))
  (pin "2")
  (pin "1"))
 (symbol
  (lib_id "power:+3.3V")
  (at 93.98 39.37 0)
  (unit 1)
  (exclude_from_sim no)
  (in_bom yes)
  (on_board yes)
  (dnp no)
  (fields_autoplaced yes)
  (property "Reference" "#PWR011" (at 93.98 43.18 0) (effects (font (size 1.27 1.27)) (hide yes)))
  (property "Value" "+3.3V" (at 93.98 34.29 0) (effects (font (size 1.27 1.27))))
  (property "Footprint" "" (at 93.98 39.37 0) (effects (font (size 1.27 1.27)) (hide yes)))
  (property "Datasheet" "" (at 93.98 39.37 0) (effects (font (size 1.27 1.27)) (hide yes)))
  (property "Description" "Power symbol creates a global label with name \"+3.3V\"" (at 93.98 39.37 0) (effects (font (size 1.27 1.27)) (hide yes)))
  (pin "1"))
 (symbol
  (lib_id "Device:C_Small")
  (at 83.82 106.68 0)
  (unit 1)
  (exclude_from_sim no)
  (in_bom yes)
  (on_board yes)
  (dnp no)
  (fields_autoplaced yes)
  (property "Reference" "C7" (at 86.36 105.4162 0) (effects (font (size 1.27 1.27)) (justify left)))
  (property "Value" "10uF" (at 86.36 107.9562 0) (effects (font (size 1.27 1.27)) (justify left)))
  (property "Footprint" "Capacitor_SMD:C_0603_1608Metric_Pad1.08x0.95mm_HandSolder" (at 83.82 106.68 0) (effects (font (size 1.27 1.27)) (hide yes)))
  (property "Datasheet" "~" (at 83.82 106.68 0) (effects (font (size 1.27 1.27)) (hide yes)))
  (property "Description" "Unpolarized capacitor, small symbol" (at 83.82 106.68 0) (effects (font (size 1.27 1.27)) (hide yes)))
  (pin "2")
  (pin "1"))
 (symbol
  (lib_id "Device:C_Small")
  (at 93.98 106.68 0)
  (unit 1)
  (exclude_from_sim no)
  (in_bom yes)
  (on_board yes)
  (dnp no)
  (fields_autoplaced yes)
  (property "Reference" "C5" (at 96.52 105.4162 0) (effects (font (size 1.27 1.27)) (justify left)))
  (property "Value" "0.1uF" (at 96.52 107.9562 0) (effects (font (size 1.27 1.27)) (justify left)))
  (property "Footprint" "Capacitor_SMD:C_0603_1608Metric_Pad1.08x0.95mm_HandSolder" (at 93.98 106.68 0) (effects (font (size 1.27 1.27)) (hide yes)))
  (property "Datasheet" "~" (at 93.98 106.68 0) (effects (font (size 1.27 1.27)) (hide yes)))
  (property "Description" "Unpolarized capacitor, small symbol" (at 93.98 106.68 0) (effects (font (size 1.27 1.27)) (hide yes)))
  (pin "2")
  (pin "1"))
 (symbol
  (lib_id "power:GNDA")
  (at 127 120.65 0)
  (unit 1)
  (exclude_from_sim no)
  (in_bom yes)
  (on_board yes)
  (dnp no)
  (property "Reference" "#PWR04" (at 127 127 0) (effects (font (size 1.27 1.27)) (hide yes)))
  (property "Value" "GNDA" (at 127 125.73 0) (effects (font (size 1.27 1.27))))
  (property "Footprint" "" (at 127 120.65 0) (effects (font (size 1.27 1.27)) (hide yes)))
  (property "Datasheet" "" (at 127 120.65 0) (effects (font (size 1.27 1.27)) (hide yes)))
  (property "Description" "Power symbol creates a global label with name \"GNDA\" , analog ground" (at 127 120.65 0) (effects (font (size 1.27 1.27)) (hide yes)))
  (pin "1"))
 (symbol
  (lib_id "Device:C_Small")
  (at 93.98 95.25 0)
  (unit 1)
  (exclude_from_sim no)
  (in_bom yes)
  (on_board yes)
  (dnp no)
  (fields_autoplaced yes)
  (property "Reference" "C6" (at 96.52 93.9862 0) (effects (font (size 1.27 1.27)) (justify left)))
  (property "Value" "0.1uF" (at 96.52 96.5262 0) (effects (font (size 1.27 1.27)) (justify left)))
  (property "Footprint" "Capacitor_SMD:C_0603_1608Metric_Pad1.08x0.95mm_HandSolder" (at 93.98 95.25 0) (effects (font (size 1.27 1.27)) (hide yes)))
  (property "Datasheet" "~" (at 93.98 95.25 0) (effects (font (size 1.27 1.27)) (hide yes)))
  (property "Description" "Unpolarized capacitor, small symbol" (at 93.98 95.25 0) (effects (font (size 1.27 1.27)) (hide yes)))
  (pin "2")
  (pin "1"))
 (symbol
  (lib_id "Connector_Audio:AudioJack4")
  (at 201.93 76.2 180)
  (unit 1)
  (exclude_from_sim no)
  (in_bom yes)
  (on_board yes)
  (dnp no)
  (property "Reference" "J7" (at 204.47 85.09 0) (effects (font (size 1.27 1.27))))
  (property "Value" "AudioJack4" (at 204.47 82.55 0) (effects (font (size 1.27 1.27))))
  (property "Footprint" "revolvenow:AudioJack PJ-320A" (at 201.93 76.2 0) (effects (font (size 1.27 1.27)) (hide yes)))
  (property "Datasheet" "~" (at 201.93 76.2 0) (effects (font (size 1.27 1.27)) (hide yes)))
  (property "Description" "Audio Jack, 4 Poles (TRRS)" (at 201.93 76.2 0) (effects (font (size 1.27 1.27)) (hide yes)))
  (pin "S")
  (pin "R2")
  (pin "T")
  (pin "R1"))
 (symbol
  (lib_id "Device:C_Small")
  (at 147.32 82.55 0)
  (unit 1)
  (exclude_from_sim no)
  (in_bom yes)
  (on_board yes)
  (dnp no)
  (fields_autoplaced yes)
  (property "Reference" "C1" (at 149.86 81.2862 0) (effects (font (size 1.27 1.27)) (justify left)))
  (property "Value" "2.2uF" (at 149.86 83.8262 0) (effects (font (size 1.27 1.27)) (justify left)))
  (property "Footprint" "Capacitor_SMD:C_0603_1608Metric_Pad1.08x0.95mm_HandSolder" (at 147.32 82.55 0) (effects (font (size 1.27 1.27)) (hide yes)))
  (property "Datasheet" "~" (at 147.32 82.55 0) (effects (font (size 1.27 1.27)) (hide yes)))
  (property "Description" "Unpolarized capacitor, small symbol" (at 147.32 82.55 0) (effects (font (size 1.27 1.27)) (hide yes)))
  (pin "2")
  (pin "1"))
 (symbol
  (lib_id "power:GNDA")
  (at 179.07 86.36 0)
  (unit 1)
  (exclude_from_sim no)
  (in_bom yes)
  (on_board yes)
  (dnp no)
  (fields_autoplaced yes)
  (property "Reference" "#PWR09" (at 179.07 92.71 0) (effects (font (size 1.27 1.27)) (hide yes)))
  (property "Value" "GNDA" (at 179.07 91.44 0) (effects (font (size 1.27 1.27))))
  (property "Footprint" "" (at 179.07 86.36 0) (effects (font (size 1.27 1.27)) (hide yes)))
  (property "Datasheet" "" (at 179.07 86.36 0) (effects (font (size 1.27 1.27)) (hide yes)))
  (property "Description" "Power symbol creates a global label with name \"GNDA\" , analog ground" (at 179.07 86.36 0) (effects (font (size 1.27 1.27)) (hide yes)))
  (pin "1"))
 (symbol
  (lib_id "Device:R")
  (at 114.3 101.6 0)
  (unit 1)
  (exclude_from_sim no)
  (in_bom yes)
  (on_board yes)
  (dnp no)
  (fields_autoplaced yes)
  (property "Reference" "R44" (at 116.84 100.3299 0) (effects (font (size 1.27 1.27)) (justify left)))
  (property "Value" "10K" (at 116.84 102.8699 0) (effects (font (size 1.27 1.27)) (justify left)))
  (property "Footprint" "Resistor_SMD:R_0603_1608Metric_Pad0.98x0.95mm_HandSolder" (at 112.522 101.6 90) (effects (font (size 1.27 1.27)) (hide yes)))
  (property "Datasheet" "~" (at 114.3 101.6 0) (effects (font (size 1.27 1.27)) (hide yes)))
  (property "Description" "Resistor" (at 114.3 101.6 0) (effects (font (size 1.27 1.27)) (hide yes)))
  (pin "1")
  (pin "2"))
 (symbol
  (lib_id "Device:R")
  (at 171.45 73.66 90)
  (unit 1)
  (exclude_from_sim no)
  (in_bom yes)
  (on_board yes)
  (dnp no)
  (property "Reference" "R6" (at 175.768 75.184 90) (effects (font (size 1.27 1.27))))
  (property "Value" "470R" (at 166.116 75.438 90) (effects (font (size 1.27 1.27))))
  (property "Footprint" "Resistor_SMD:R_0603_1608Metric_Pad0.98x0.95mm_HandSolder" (at 171.45 75.438 90) (effects (font (size 1.27 1.27)) (hide yes)))
  (property "Datasheet" "~" (at 171.45 73.66 0) (effects (font (size 1.27 1.27)) (hide yes)))
  (property "Description" "Resistor" (at 171.45 73.66 0) (effects (font (size 1.27 1.27)) (hide yes)))
  (pin "2")
  (pin "1"))
 (symbol
  (lib_id "Device:C_Small")
  (at 83.82 95.25 0)
  (unit 1)
  (exclude_from_sim no)
  (in_bom yes)
  (on_board yes)
  (dnp no)
  (fields_autoplaced yes)
  (property "Reference" "C8" (at 86.36 93.9862 0) (effects (font (size 1.27 1.27)) (justify left)))
  (property "Value" "10uF" (at 86.36 96.5262 0) (effects (font (size 1.27 1.27)) (justify left)))
  (property "Footprint" "Capacitor_SMD:C_0603_1608Metric_Pad1.08x0.95mm_HandSolder" (at 83.82 95.25 0) (effects (font (size 1.27 1.27)) (hide yes)))
  (property "Datasheet" "~" (at 83.82 95.25 0) (effects (font (size 1.27 1.27)) (hide yes)))
  (property "Description" "Unpolarized capacitor, small symbol" (at 83.82 95.25 0) (effects (font (size 1.27 1.27)) (hide yes)))
  (pin "2")
  (pin "1"))
 (symbol
  (lib_id "Device:C_Small")
  (at 148.59 57.15 0)
  (unit 1)
  (exclude_from_sim no)
  (in_bom yes)
  (on_board yes)
  (dnp no)
  (property "Reference" "C4" (at 151.13 55.8862 0) (effects (font (size 1.27 1.27)) (justify left)))
  (property "Value" "0.1uF" (at 151.13 58.4262 0) (effects (font (size 1.27 1.27)) (justify left)))
  (property "Footprint" "Capacitor_SMD:C_0603_1608Metric_Pad1.08x0.95mm_HandSolder" (at 148.59 57.15 0) (effects (font (size 1.27 1.27)) (hide yes)))
  (property "Datasheet" "~" (at 148.59 57.15 0) (effects (font (size 1.27 1.27)) (hide yes)))
  (property "Description" "Unpolarized capacitor, small symbol" (at 148.59 57.15 0) (effects (font (size 1.27 1.27)) (hide yes)))
  (pin "2")
  (pin "1"))
 (symbol
  (lib_id "Device:C_Small")
  (at 110.49 57.15 0)
  (unit 1)
  (exclude_from_sim no)
  (in_bom yes)
  (on_board yes)
  (dnp no)
  (fields_autoplaced yes)
  (property "Reference" "C11" (at 113.03 55.8862 0) (effects (font (size 1.27 1.27)) (justify left)))
  (property "Value" "10uF" (at 113.03 58.4262 0) (effects (font (size 1.27 1.27)) (justify left)))
  (property "Footprint" "Capacitor_SMD:C_0603_1608Metric_Pad1.08x0.95mm_HandSolder" (at 110.49 57.15 0) (effects (font (size 1.27 1.27)) (hide yes)))
  (property "Datasheet" "~" (at 110.49 57.15 0) (effects (font (size 1.27 1.27)) (hide yes)))
  (property "Description" "Unpolarized capacitor, small symbol" (at 110.49 57.15 0) (effects (font (size 1.27 1.27)) (hide yes)))
  (pin "2")
  (pin "1")))
